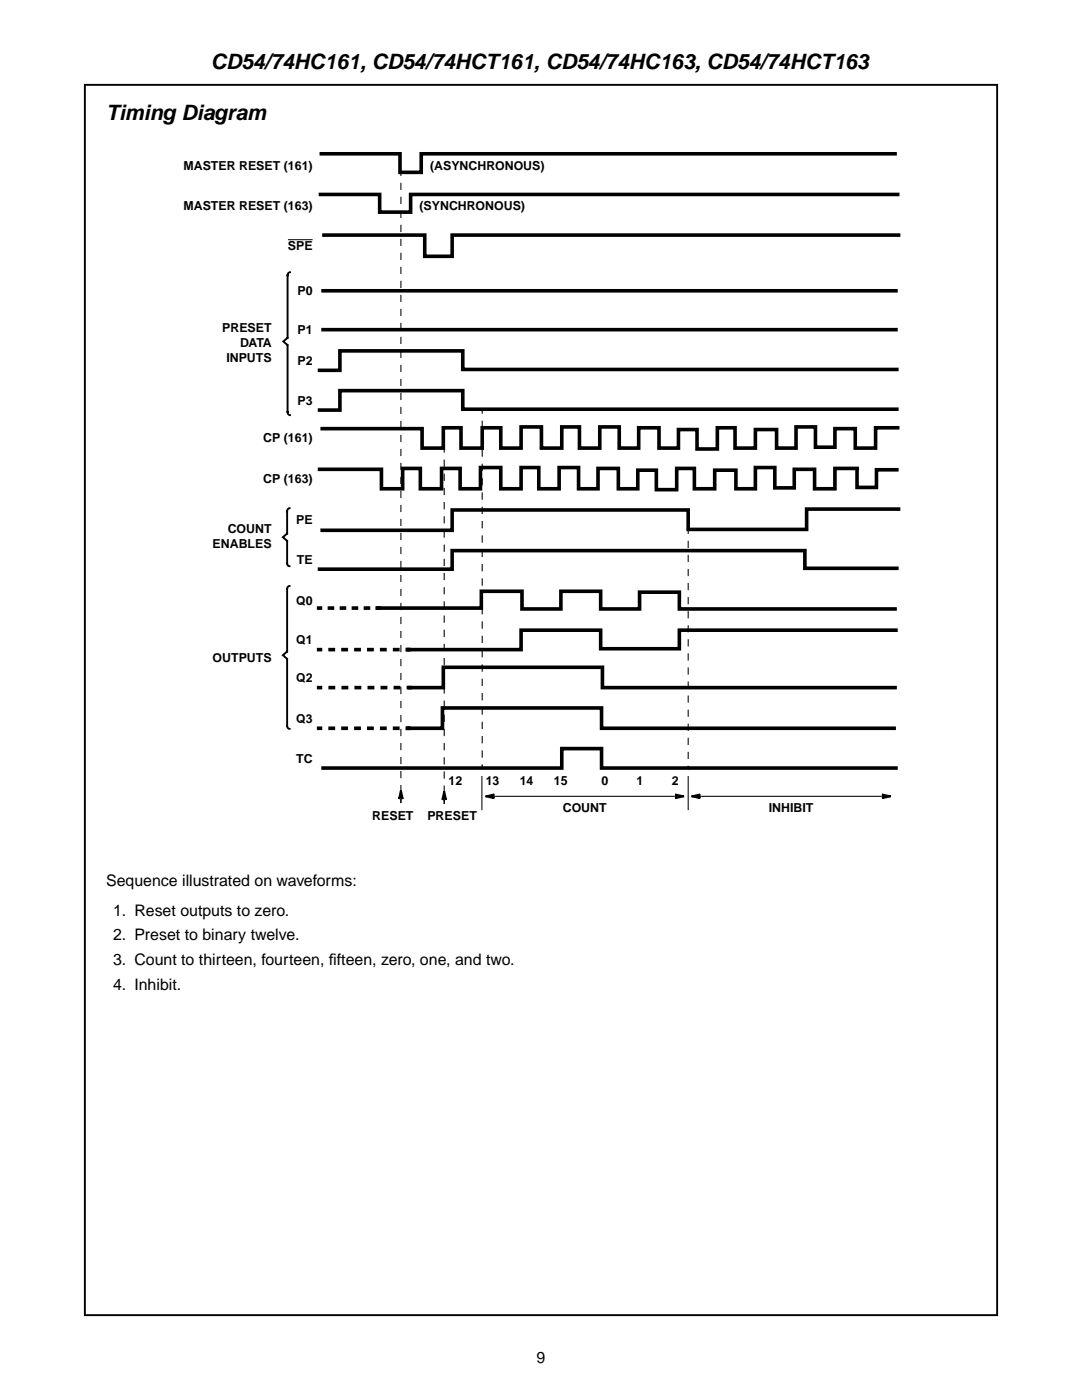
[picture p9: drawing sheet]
<svg xmlns="http://www.w3.org/2000/svg" width="216mm" height="279mm" viewBox="0 0 216 279" stroke-linecap="round" stroke-linejoin="round" font-family="sans-serif">
<path d="M16.9 16.9h182.1v245.6h-182.1zM96.9 158.9l1.7-.3-.6 .3 .6 .4zM134.7 158.6l1.8 .3-1.8 .4 .7-.4zM138 158.9l1.7-.3-.6 .3 .6 .4zM176 158.6l1.7 .3-1.7 .4 .6-.4z" fill="none" stroke="#000" stroke-width=".38"/>
<g fill="none" stroke="#000" stroke-width=".72">
<path d="M63.9 38.8h11.9v3.5h6.1v-3.5h97.2M64.1 30.7h15.7v3.7h4.2v-3.7h94.6M64.5 58h114.3M64.6 46.9h20.2v4.3h5.4v-4.3h89.1M64.5 65.8h114.3M178.9 73.7h-86.6v-3.7h-24.5v3.9h-4M171 93.5h-4.4v4h-4.1v-3.8h-4v3.7h-3.9v-4.1h-3.9v4.2h-3.9v-3.7h-4.2v3.7h-4v-4h-3.6v4.2h-4v-3.9h-3.7v3.7h-3.9v-4h-4.1v4h-3.9v-4.2h-3.8v4.2h-4.1v-4.2h-3.5v4.2h-4.1v-4.2h-4v4.2h-4.1v-4h-3.7v4h-4.2v-4h-3.6v4h-4.2v-3.8h-12.3M171 93.6v3.7h3.9v-3.5h4M178.9 81.7h-86.6v-3.7h-24.5v3.8h-4M179.1 85.4h-4.4v4h-4v-3.9h-4.1v3.8h-3.9v-4.1h-3.9v4.2h-3.8v-3.7h-4.3v3.7h-4v-4h-3.6v4.2h-4v-3.9h-3.7v3.7h-3.9v-4h-4.1v4h-3.8v-4.2h-3.9v4.2h-4.1v-4.2h-3.5v4.2h-4.1v-4.2h-4v4.2h-4.1v-4h-3.7v4h-4.2v-4h-3.5v4h-4.3v-3.9h-19.9M178.9 113.4h-18.3v-3.5h-70.4v3.7h-26.4M179.3 101.6h-18.3v4.1h-23.7v-3.9h-47.1v4h-25.9"/>
<path d="M75.8 121.4h20.2v-3.4h8.2v3.5h7.7v-3.5h8v3.5h7.7v-3.3h8v3.3h43M81.8 137.2h6.7v-4h31.7v4h58.4M178.8 125.8h-43.2v3.7h-15.7v-3.7h-15.9v3.8h-22.4M64.5 153.3h47.6v-3.9h7.9v3.9h58.8M81.6 145.3h6.7v-4h31.7v4h58.4"/>
</g>
<path d="M80 34.4v.6M88.6 89.6v.6M96.2 81.8v.7M137.3 105.8v.7M80 159.5v.7M88.6 159.7v.6M96.2 152.7v.6M98 158.9h37.4M137.3 153v.6M139.1 158.9h37.5" fill="none" stroke="#000" stroke-width=".21"/>
<path d="M80 35v124.5M88.6 90.2v69.5M137.3 106.5v46.5" fill="none" stroke="#000" stroke-width=".21" stroke-dasharray="1.2 1.6" stroke-dashoffset="1.2"/>
<path d="M96.2 82.5v70.2" fill="none" stroke="#000" stroke-width=".21" stroke-dasharray="1.3 1.6" stroke-dashoffset="1.3"/>
<path d="M96.9 158.9l1.7-.3-.6 .3 .6 .4zM134.7 158.6l1.8 .3-1.8 .4 .7-.4zM138 158.9l1.7-.3-.6 .3 .6 .4zM176 158.6l1.7 .3-1.7 .4 .6-.4z" fill="#000"/>
<path d="M56.5 68.1l.8-.6v1.3z" fill="#fff"/>
<path d="M57.4 54.9v12.5M57.9 54.3a.58 .58 0 0 0-.5 .6M57.3 67.5l-.8 .6 .8 .7M57.4 69v13.2a.58 .58 0 0 0 .5 .6" fill="none" stroke="#000" stroke-width=".38"/>
<path d="M56.4 107.2l.9-.7v1.4z" fill="#fff"/>
<path d="M57.3 106.5l-.9 .7 .9 .7M57.3 112.4a.58 .58 0 0 0 .5 .6M57.3 102v4.5M57.3 107.9v4.5M57.8 101.4a.58 .58 0 0 0-.5 .6" fill="none" stroke="#000" stroke-width=".38"/>
<path d="M56.4 130.8l.9-.7v1.4z" fill="#fff"/>
<path d="M57.3 117.6v12.4M57.8 116.9a.58 .58 0 0 0-.5 .7M57.3 130.1l-.9 .7 .9 .7M57.3 131.6v13.2M57.3 144.8a.58 .58 0 0 0 .5 .7M80 157.7l.4 1.7-.4-.6-.4 .6zM88.6 157.9l.4 1.7-.4-.6-.3 .6z" fill="none" stroke="#000" stroke-width=".38"/>
<path d="M63.6 121.4h.3M63.6 129.6h.3M63.6 137.2h.3M75.3 121.4h.4M81.3 129.6h.4M81.5 137.2h.3M63.6 145.3h.3M81.3 145.3h.4" fill="none" stroke="#000" stroke-width=".72"/>
<path d="M63.9 121.4h11.4" fill="none" stroke="#000" stroke-width=".72" stroke-dasharray=".6 1.8" stroke-dashoffset=".6"/>
<path d="M63.9 129.6h17.4M63.9 145.3h17.4" fill="none" stroke="#000" stroke-width=".72" stroke-dasharray=".6 1.9" stroke-dashoffset=".6"/>
<path d="M63.9 137.2h17.6" fill="none" stroke="#000" stroke-width=".72" stroke-dasharray=".7 2" stroke-dashoffset=".7"/>
<path d="M57.5 47.8h4.9" fill="none" stroke="#000" stroke-width=".2"/>
<path d="M80 158.8v1.4M88.6 159v1.3M96.2 155v6.6M137.3 155v6.6" fill="none" stroke="#000" stroke-width=".21"/>
<path d="M80 157.7l.4 1.7-.4-.6-.4 .6zM88.6 157.9l.4 1.7-.4-.6-.3 .6z" fill="#000"/>
<g font-size="4.2">
<text x="42.1" y="13.8">CD54/74HC161, CD54/74HCT161, CD54/74HC163, CD54/74HCT163</text>
<text x="21.2" y="24">Timing Diagram</text>
</g>
<g font-size="3.2">
<text x="21.2" y="176.7">Sequence illustrated on waveforms:</text>
<text x="22.6" y="182.7">1. Reset outputs to zero.</text>
<text x="22.6" y="187.7">2. Preset to binary twelve.</text>
<text x="22.6" y="192.6">3. Count to thirteen, fourteen, f</text>
<text x="22.6" y="197.6">4. Inhibit.</text>
<text x="65.6" y="192.6">ifteen, zero, one, and two.</text>
<text x="107.1" y="272">9</text>
</g>
<g font-size="2.5">
<text x="36.6" y="33.9">MASTER RESET (161)</text>
<text x="85.8" y="33.9">(ASYNCHRONOUS)</text>
<text x="36.6" y="42">MASTER RESET (163)</text>
<text x="83.7" y="42">(SYNCHRONOUS)</text>
<text x="57.5" y="49.9">SPE</text>
<text x="59.4" y="58.9">P0</text>
<text x="44.3" y="66.2">PRESET</text>
<text x="47.9" y="69.2">DATA</text>
<text x="59.4" y="66.7">P1</text>
<text x="45.2" y="72.2">INPUTS</text>
<text x="59.4" y="72.9">P2</text>
<text x="59.4" y="80.8">P3</text>
<text x="52.5" y="88.3">CP (161)</text>
<text x="52.5" y="96.4">CP (163)</text>
<text x="45.4" y="106.3">COUNT</text>
<text x="59.1" y="104.6">PE</text>
<text x="42.4" y="109.3">ENABLES</text>
<text x="59.2" y="112.6">TE</text>
<text x="59.1" y="120.7">Q0</text>
<text x="59.1" y="128.6">Q1</text>
<text x="42.4" y="132.1">OUTPUTS</text>
<text x="59.1" y="136.1">Q2</text>
<text x="59.1" y="144.2">Q3</text>
<text x="59.1" y="152.2">TC</text>
<text x="89.5" y="156.6">12</text>
<text x="96.9" y="156.6">13</text>
<text x="103.7" y="156.6">14</text>
<text x="110.5" y="156.6">15</text>
<text x="120" y="156.6">0</text>
<text x="127" y="156.6">1</text>
<text x="134" y="156.6">2</text>
<text x="74.3" y="163.7">RESET</text>
<text x="85.3" y="163.7">PRESET</text>
<text x="112.3" y="162.1">COUNT</text>
<text x="153.4" y="162.1">INHIBIT</text>
</g>
</svg>
